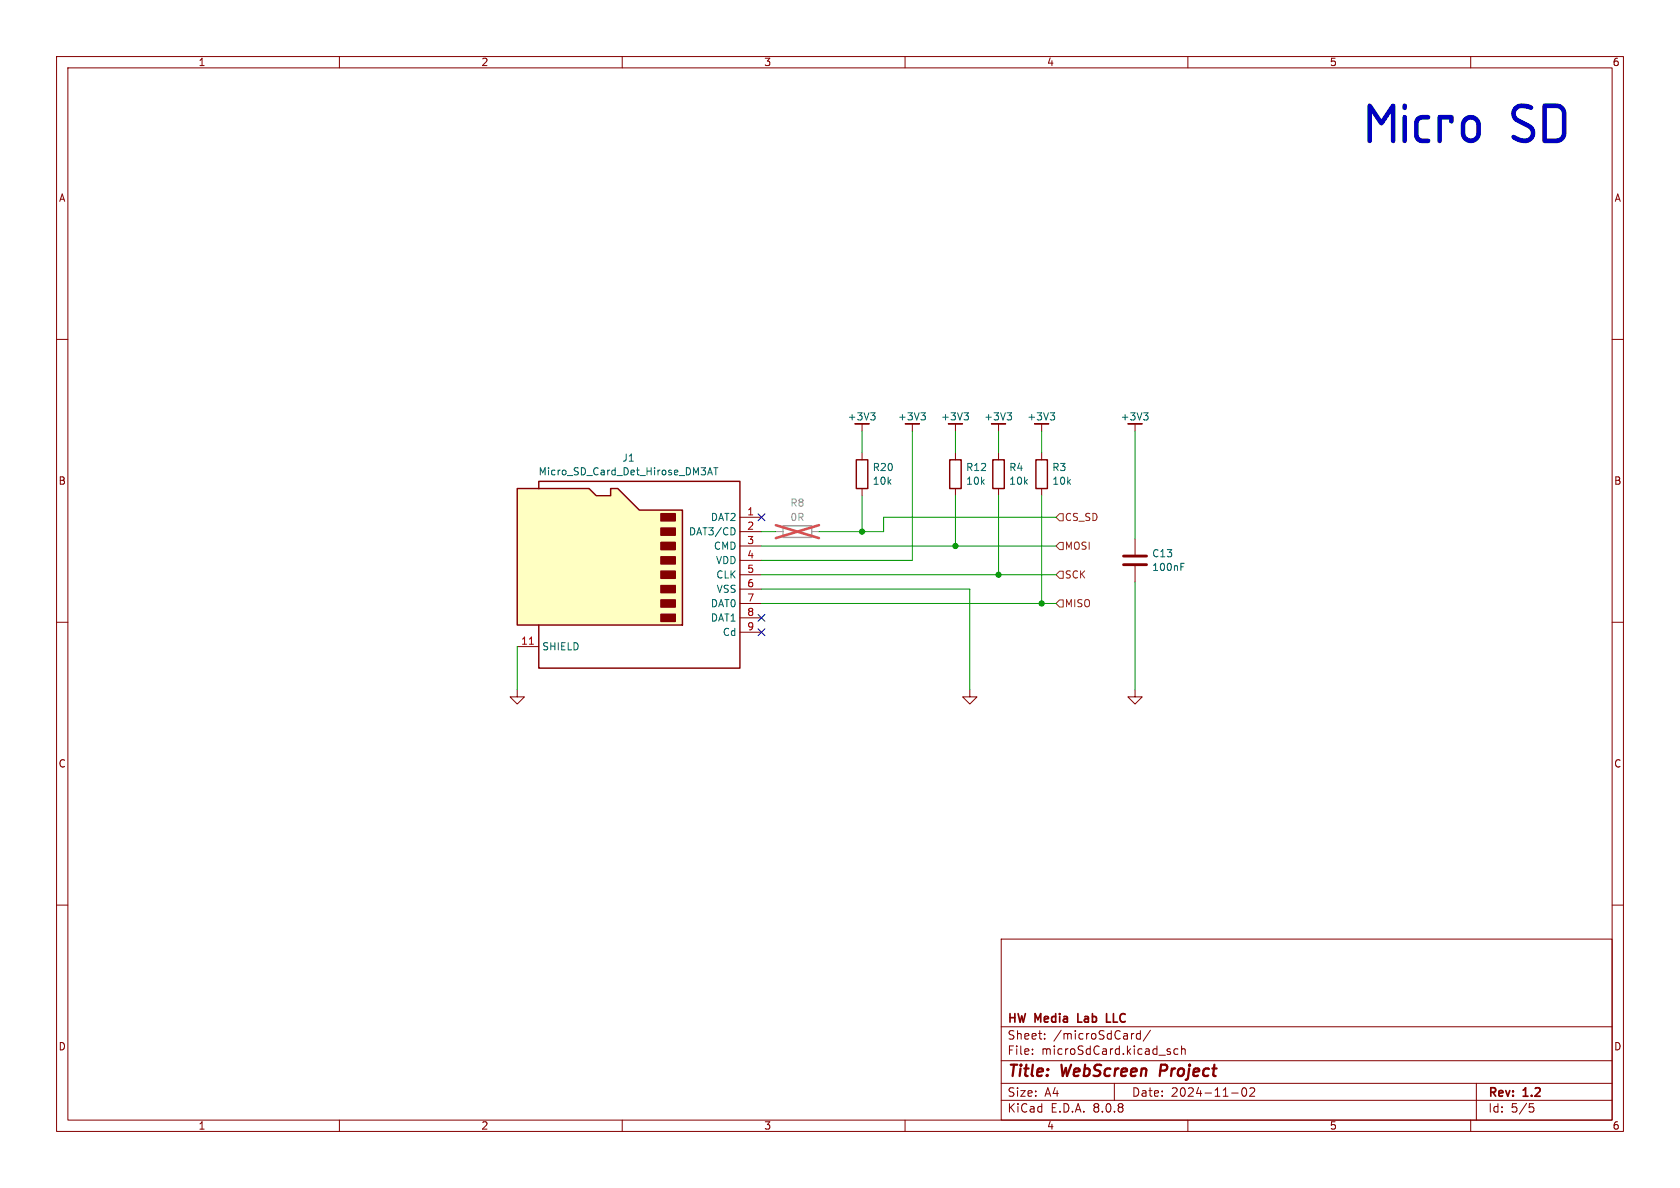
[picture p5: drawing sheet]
<svg xmlns="http://www.w3.org/2000/svg" width="297mm" height="210mm" viewBox="0 0 297 210" stroke-linecap="round" stroke-linejoin="round" font-family="sans-serif">
<g fill="none" stroke="#840000" stroke-width=".18">
<path d="M10 10h277v190h-277zM12 12h273v186h-273zM60 10v2M110 10v2M160 10v2M210 10v2M260 10v2M10 60h2M152.4 74.9v1.3M200.7 74.9v1.3M285 60h2M152.4 80v1.3"/>
<path d="M152.4 86.4v1.2M200.7 95.3v2.7M10 110h2M200.7 100.1v2.8M285 110h2M91.4 121.9v1.3h1.3l-1.3 1.3-1.2-1.3h1.2M10 160h2M177 166h108v32h-108zM285 160h2M60 198v2M110 198v2M160 198v2"/>
<path d="M177 194.5h108M177 191.5h108M177 187.5h108M177 181.5h108M182.5 186.3v.1M182.5 185.5v.1M184.7 183.6v.1M184.7 182.8v.1M197 191.5v3M200.3 182.7h.2M201.6 182.8l-.4-.1-.3 .3v.4l.1 .2h.6M201.6 182.2v1.5"/>
<path d="M203.4 182.1l-1.3 2M206.5 185.9l.4 .1 .1 .2-.3 .2h-.2M206.5 185.4l.4 .1M208.2 185.5l-.4-.1-.3 .3v.4l.2 .2h.5M208.9 185.5l.2-.1 .4 .1v.9M208.9 184.9v1.5M210 198v2M217.7 193.2h1.2M219.7 192.4l.2-.1a.81 .81 0 0 1 .6 .6 .81 .81 0 0 1-.3 .8l-.2 .1a.81 .81 0 0 1-.3-1.4zM221 192.4l.5-.1 .2 .1 .1 .3-.9 1.1h.9M260 198v2M261 191.5v6.5"/>
<path d="M270.4 195.1h.7M270.5 195.7h.4l.3 .3-.2 .5-.5 .1"/>
</g>
<path d="M205.3 188.2l-.3 2" fill="none" stroke="#840000" stroke-width=".4"/>
<path d="M190.6 179.2v1.5h.7M195.6 179.2v1.5h.7" fill="none" stroke="#840000" stroke-width=".3"/>
<path d="M198.6 99.8h4.1M198.6 98.3h4.1" fill="none" stroke="#840000" stroke-width=".51"/>
<path d="M153.9 73h.8l-.4 .5M154.5 73.5l.2 .2v.3l-.2 .2M202.2 73h.8l-.5 .5M202.7 73.5l.3 .2v.3l-.3 .2M208.8 99.6h.6M208.8 100.2h.4" fill="none" stroke="#006464" stroke-width=".18"/>
<path d="M151.4 81.3h2v5.1h-2z" fill="none" stroke="#840000" stroke-width=".25"/>
<path d="M91.4 86.4h12.7l1.3 1.2h2.5v-1.2h1.3l3.8 3.8h7.6v20.3h-29.2z" fill="#ffffc2"/>
<g fill="#840000" stroke="#840000" stroke-width=".25">
<path d="M116.8 108.6h2.6v1.3h-2.6z"/>
<path d="M116.8 106h2.6v1.3h-2.6z"/>
<path d="M116.8 103.5h2.6v1.3h-2.6z"/>
<path d="M116.8 101h2.6v1.2h-2.6z"/>
<path d="M116.8 98.4h2.6v1.3h-2.6z"/>
<path d="M116.8 95.9h2.6v1.3h-2.6z"/>
<path d="M116.8 93.3h2.6v1.3h-2.6z"/>
<path d="M116.8 90.8h2.6v1.3h-2.6z"/>
</g>
<path d="M91.4 86.4h12.7l1.3 1.2h2.5v-1.2h1.3l3.8 3.8h7.6v20.3h-29.2zM95.2 86.4v-1.3h35.6v33h-35.6v-7.6M167.9 81.3h2v5.1h-2zM175.5 81.3h2v5.1h-2zM183.1 81.3h2.1v5.1h-2.1z" fill="none" stroke="#840000" stroke-width=".25"/>
<g fill="none" stroke="#840000" stroke-width=".18">
<path d="M161.3 74.9v1.3M168.9 74.9v1.3M176.5 74.9v1.3M184.1 74.9v1.3M130.8 91.4h3.8M130.8 94h3.8M130.8 96.5h3.8M130.8 99.1h3.8M168.9 80v1.3M168.9 86.4v1.2M176.5 80v1.3M176.5 86.4v1.2"/>
<path d="M184.1 80v1.3M184.1 86.4v1.2M91.4 114.3h3.8M130.8 101.6h3.8M130.8 104.1h3.8M130.8 106.7h3.8M130.8 109.2h3.8M130.8 111.8h3.8M171.4 121.9v1.3h1.3l-1.3 1.3-1.2-1.3h1.2M200.7 121.9v1.3h1.2l-1.2 1.3-1.3-1.3h1.3"/>
</g>
<path d="M93.6 113.9h.7" fill="none" stroke="#a90000" stroke-width=".18"/>
<g fill="none" stroke="#006464" stroke-width=".18">
<path d="M162.8 73h.8l-.4 .5M163.3 73.5l.3 .2v.3l-.3 .2M170.4 73h.8l-.4 .5M171 73.5l.2 .2v.3l-.2 .2M178 73h.8l-.4 .5M178.6 73.5l.2 .2v.3l-.2 .2M185.7 73h.7l-.4 .5M186.2 73.5l.2 .2v.3l-.2 .2M125.1 83.9l.4-1.2 .4 1.2M125.2 83.6h.6M126.2 82.7h.7M126.5 82.7v1.2"/>
<path d="M129.7 93.4l.3 .4-.3 .7"/>
</g>
<path d="M138.4 93h5.1v2h-5.1z" fill="none" stroke="#a1a1a1" stroke-width=".25"/>
<path d="M137.2 94h1.2M143.5 94h1.3" fill="none" stroke="#a1a1a1" stroke-width=".18"/>
<path d="M137.2 92.8l7.6 2.3M144.8 92.8l-7.6 2.3" fill="none" stroke="#e65255" stroke-width=".46"/>
<path d="M187.3 95.9h.7v1.3h-.7l-.6-.7zM187.3 90.8h.7v1.3h-.7l-.6-.7zM186.7 101.6l.6-.6h.7v1.2h-.7zM186.7 106.7l.6-.7h.7v1.3h-.7z" fill="none" stroke="#725600" stroke-width=".18"/>
<g fill="none" stroke="#009600" stroke-width=".18">
<path d="M152.4 76.2v3.8M161.3 76.2v22.9h-26.7M168.9 76.2v3.8M176.5 76.2v3.8M184.1 76.2v3.8M200.7 76.2v19.1M134.6 96.5h52.1M134.6 94h2.6M152.4 87.6v6.4M168.9 87.6v8.9M176.5 87.6v14M184.1 87.6v19.1"/>
<path d="M186.7 91.4h-30.5v2.6h-11.4M91.4 114.3v7.6M134.6 101.6h52.1M134.6 106.7h52.1M134.6 104.1h36.8v17.8M200.7 102.9v19"/>
</g>
<path d="M134 90.8l1.2 1.2M135.2 90.8l-1.2 1.2M134 108.6l1.2 1.2M134 111.2l1.2 1.2M135.2 108.6l-1.2 1.2M135.2 111.2l-1.2 1.2" fill="none" stroke="#000084" stroke-width=".18"/>
<g fill="#009600" stroke="#009600" stroke-width=".18">
<circle cx="152.4" cy="94" r=".46"/>
<circle cx="168.9" cy="96.5" r=".46"/>
<circle cx="184.1" cy="106.7" r=".46"/>
<circle cx="176.5" cy="101.6" r=".46"/>
</g>
<text font-size="10.6" fill="#0000c2" x="241" y="26.6">MicroSD</text>
<g font-size="2.8" fill="#840000">
<text x="178" y="190.9">Title:</text>
<text x="187.7" y="190.9">WebScreen</text>
<text x="205.9" y="190.9">Project</text>
</g>
<g font-size="2.1" fill="#840000">
<text x="178" y="184">Sheet:</text>
<text x="178" y="181.2">HW</text>
<text x="183" y="181.2">Media</text>
<text x="186.2" y="184">/microSdCard/</text>
<text x="191.2" y="181.2">Lab</text>
<text x="196.9" y="181.2">LLC</text>
<text x="178" y="186.7">File:</text>
<text x="184.1" y="186.7">microSdCard.kicad_sch</text>
<text x="178" y="196.9">KiCad</text>
<text x="178" y="194.1">Size:</text>
<text x="184.7" y="194.1">A4</text>
<text x="185.7" y="196.9">E.D.A.</text>
<text x="193.3" y="196.9">8.0.8</text>
<text x="200" y="194.1">Date:</text>
<text x="207" y="194.1">2024-11-02</text>
<text x="263" y="194.3">Rev:</text>
<text x="263" y="196.9">Id:</text>
<text x="267.1" y="196.9">5/5</text>
<text x="269.4" y="194.3">1.2</text>
</g>
<g font-size="1.8" fill="#840000">
<text x="35" y="11.9">1</text>
<text x="85" y="11.9">2</text>
<text x="135" y="11.9">3</text>
<text x="185" y="11.9">4</text>
<text x="235" y="11.9">5</text>
<text x="285" y="11.9">6</text>
<text x="10.3" y="35.9">A</text>
<text x="285.3" y="35.9">A</text>
<text x="10.3" y="85.9">B</text>
<text x="285.3" y="85.9">B</text>
<text x="10.3" y="135.9">C</text>
<text x="285.3" y="135.9">C</text>
<text x="10.3" y="185.9">D</text>
<text x="285.3" y="185.9">D</text>
<text x="35" y="199.9">1</text>
<text x="85" y="199.9">2</text>
<text x="135" y="199.9">3</text>
<text x="185" y="199.9">4</text>
<text x="235" y="199.9">5</text>
<text x="285" y="199.9">6</text>
</g>
<g font-size="1.8" fill="#006464">
<text x="149.8" y="74.5">+3V3</text>
<text x="158.6" y="74.5">+3V3</text>
<text x="166.3" y="74.5">+3V3</text>
<text x="173.9" y="74.5">+3V3</text>
<text x="181.5" y="74.5">+3V3</text>
<text x="198" y="74.5">+3V3</text>
<text x="109.9" y="81.8">J1</text>
<text x="154.2" y="83.5">R20</text>
<text x="170.7" y="83.5">R12</text>
<text x="178.3" y="83.5">R4</text>
<text x="185.9" y="83.5">R3</text>
<text x="95.1" y="84.2">Micro_SD_Card_Det_Hirose_DM3AT</text>
<text x="154.2" y="85.9">10k</text>
<text x="170.7" y="85.9">10k</text>
<text x="178.3" y="85.9">10k</text>
<text x="185.9" y="85.9">10k</text>
<text x="121.7" y="94.8">DAT3/CD</text>
<text x="125.6" y="92.3">DAT2</text>
<text x="126.1" y="97.4">CMD</text>
<text x="126.5" y="99.9">VDD</text>
<text x="203.6" y="101.1">100nF</text>
<text x="203.6" y="98.7">C13</text>
<text x="125.6" y="107.5">DAT0</text>
<text x="126.5" y="102.5">CLK</text>
<text x="126.6" y="105">VSS</text>
<text x="125.6" y="110.1">DAT1</text>
<text x="127.7" y="112.6">Cd</text>
<text x="95.8" y="115.2">SHIELD</text>
</g>
<g font-size="1.8" fill="#989898">
<text x="139.6" y="89.8">R8</text>
<text x="139.6" y="92.3">0R</text>
</g>
<g font-size="1.8" fill="#a90000">
<text x="132" y="91.2">1</text>
<text x="132" y="93.7">2</text>
<text x="132" y="96.3">3</text>
<text x="132" y="98.8">4</text>
<text x="132" y="101.3">5</text>
<text x="132" y="103.9">6</text>
<text x="132" y="106.4">7</text>
<text x="132" y="109">8</text>
<text x="132" y="111.5">9</text>
<text x="92" y="114">11</text>
</g>
<g font-size="1.8" fill="#725600">
<text x="188.2" y="92.3">CS_SD</text>
<text x="188.2" y="97.4">MOSI</text>
<text x="188.2" y="102.5">SCK</text>
<text x="188.2" y="107.5">MISO</text>
</g>
</svg>
